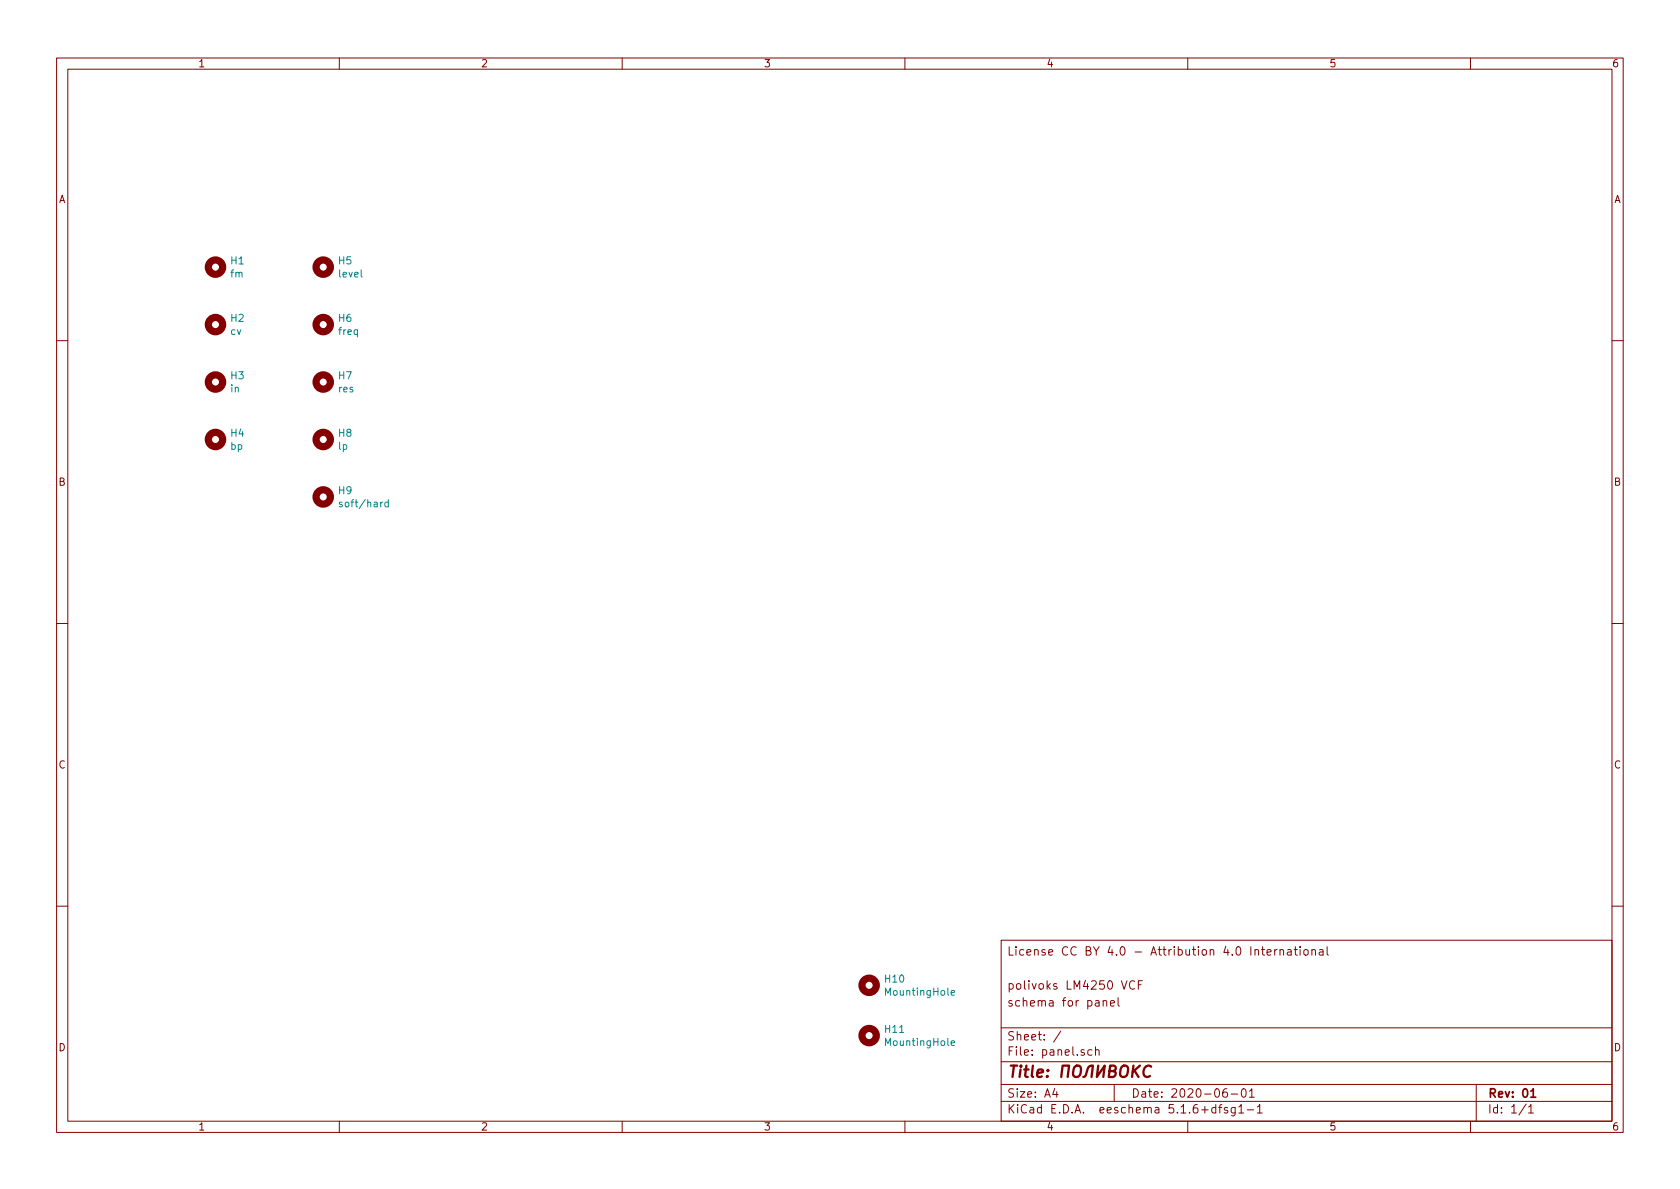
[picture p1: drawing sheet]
<svg xmlns="http://www.w3.org/2000/svg" width="297mm" height="210mm" viewBox="0 0 297 210" stroke-linecap="round" stroke-linejoin="round" font-family="sans-serif">
<g fill="none" stroke="#840000" stroke-width=".18">
<path d="M10 10.3h277v189.9h-277zM12 12.2h273v186.1h-273zM60 10.3v1.9M110 10.3v1.9M160 10.3v1.9M210 10.3v1.9M260 10.3v1.9M10 60.2h2M285 60.2h2M10 110.3h2M285 110.3h2M10 160.2h2"/>
<path d="M177 166.3h108v32h-108zM195 177.1l.3-.2 .3 .1 .1 .9M195 176.9v1M196.3 177.4l.8-.1-.1-.3-.5-.1-.2 .2 .1 .7h.6M197.7 176.4v1.3l.2 .2M198.3 173.4l.5 1.5 .5-1.5M200.6 173.6a.59 .59 0 0 0-.7 0 .59 .59 0 0 0-.2 .7 .56 .56 0 0 0 .3 .6 .56 .56 0 0 0 .6-.1M201.3 174.1h.5M202 173.4h-.7v1.5M223 167.9h.6M223.2 167.4v1.3l.4 .2M224 168.4l.7-.1v-.3l-.5-.1-.2 .2 .1 .7h.6"/>
<path d="M225.4 167.9v1M225.8 167.9l-.4 .3M226.3 168l.2-.1 .4 .1v.9M226.3 167.9v1M227.7 168h.5l.1 .9M228.3 168.3h-.5l-.2 .2 .2 .4 .5-.1M228.8 167.9h.6M229 167.4v1.3l.4 .2M229.9 167.4v.2M229.9 167.9v1M230.6 168l.2-.1 .4 .1v.8l-.2 .1-.4-.1zM232 168l.2-.1 .3 .1 .1 .9"/>
<path d="M232 167.9v1M233.3 168h.6v.9M233.9 168.3h-.4l-.3 .2 .3 .4 .4-.1M234.6 167.4v1.3l.3 .2M285 160.2h2M60 198.3v1.9M110 198.3v1.9M160 198.3v1.9M177 194.8h108M177 191.8h108M177 187.8h108M177 181.8h108"/>
<path d="M186.5 192.5l-.4 1h1M186.8 193v1M187.6 182.3l-1.3 2M193.1 185.7l-.5-.1-.3 .3 .1 .6 .2 .1 .5-.1M193.7 185.7l.2-.1 .4 .1v.9M193.7 185.1v1.5M197 191.8v3M210 198.3v1.9M215 195.9l-.5-.1-.3 .3 .1 .6 .2 .1 .5-.1M215 195.3v1.5M215.5 195.8h.5M216 195.3l-.3 .2v1.3"/>
<path d="M216.9 192.5a.62 .62 0 0 0-.7 .7l.1 .7 .2 .1 .5-.1v-.5l-.1-.2-.4-.1-.3 .3M217 195.9l-.3-.1-.2 .2v.3l.5 .1v.3h-.5M217.7 193.5h1.1M218.4 195.8v1.2l-.3 .3h-.3M218.4 195.9l-.4-.1-.3 .3 .1 .6h.6M219 195.8l.5-.5v1.5M219 196.8h.9M219.6 192.7l.4-.2a.94 .94 0 0 1 0 1.5 .82 .82 0 0 1-.4-1.3zM220.5 196.3h1.2M220.9 193l.4-.5v1.5M220.9 194h.9M222.3 195.8l.4-.5v1.5"/>
<path d="M222.3 196.8h.9M260 198.3v1.9M261 191.8v6.5M269.8 195.2l-1.2 2M270.3 195.8l.4-.5v1.5M270.3 196.8h.8"/>
</g>
<path d="M270.7 193l.4-.5v1.5M270.7 194h.8" fill="none" stroke="#840000" stroke-width=".3"/>
<path d="M187.6 190.4l.3-2h1.1l-.2 2M189.9 188.7a.67 .67 0 0 1 1.2 0 1.43 1.43 0 0 1-.6 1.7l-.6-.1a1.41 1.41 0 0 1 0-1.6zM191.5 190.4l.5-.2 .3-1.2a.8 .8 0 0 1 .9-.6l-.2 2M194.2 188.4l-.3 2 1.4-2-.2 2M196.2 189.4l.9-.1a.47 .47 0 0 0 .2-.5 .47 .47 0 0 0-.3-.4h-.7l-.3 2h.8a.53 .53 0 0 0 .5-.5 .53 .53 0 0 0-.5-.5M198.3 188.7a.66 .66 0 0 1 1.1 0 1.49 1.49 0 0 1-.6 1.7l-.6-.1a1.49 1.49 0 0 1 .1-1.6zM200.4 188.4l-.2 2M200.6 189.3l.7 1.1M201.5 188.4l-1.2 1.2M203.5 188.6a.89 .89 0 0 0-1 0 .89 .89 0 0 0-.3 1 .71 .71 0 0 0 .3 .8 .71 .71 0 0 0 .8-.1" fill="none" stroke="#840000" stroke-width=".41"/>
<g fill="none" stroke="#840000" stroke-width="1.3">
<circle cx="38.1" cy="47.2" r="1.27"/>
<circle cx="38.1" cy="57.4" r="1.27"/>
<circle cx="57.1" cy="57.4" r="1.27"/>
<circle cx="57.1" cy="47.2" r="1.27"/>
<circle cx="38.1" cy="67.6" r="1.27"/>
<circle cx="38.1" cy="77.7" r="1.27"/>
<circle cx="57.1" cy="67.6" r="1.27"/>
<circle cx="57.1" cy="77.7" r="1.27"/>
<circle cx="57.1" cy="87.9" r="1.27"/>
<circle cx="153.7" cy="174.2" r="1.27"/>
<circle cx="153.7" cy="183.1" r="1.27"/>
</g>
<path d="M60.5 88.8h-.3l-.2 .2v.1l.5 .2v.3h-.5M68.7 88.8h-.4l-.3 .2 .2 .6h.5M68.7 88.4v1.2M168.2 175.6l.6-.1-.1-.3h-.3l-.2 .1v.6h.5M168.2 184.4l.6-.1-.1-.2-.3-.1-.2 .2v.6h.5" fill="none" stroke="#008484" stroke-width=".18"/>
<text font-size="2.8" fill="#840000" x="178" y="190.5">Title:</text>
<g font-size="2.1" fill="#840000">
<text x="178" y="169">License CC BY 4.0 - Attribution 4.0 International</text>
<text x="178" y="178">schema for panel</text>
<text x="178" y="175">polivoks LM4250 VCF</text>
<text x="178" y="184">Sheet: /</text>
<text x="178" y="186.7">File: panel.sch</text>
<text x="178" y="196.9">KiCad E.D.A. eeschema 5.1.6+dfsg1-1</text>
<text x="178" y="194.1">Size: A4</text>
<text x="200" y="194.1">Date: 2020-06-01</text>
<text x="263" y="194.1">Rev: 01</text>
<text x="263" y="196.9">Id: 1/1</text>
</g>
<g font-size="1.8" fill="#840000">
<text x="35" y="11.9">1</text>
<text x="85" y="11.9">2</text>
<text x="135" y="11.9">3</text>
<text x="185" y="11.9">4</text>
<text x="235" y="11.9">5</text>
<text x="285" y="11.9">6</text>
<text x="10.4" y="35.9">A</text>
<text x="285.4" y="35.9">A</text>
<text x="10.4" y="85.9">B</text>
<text x="285.4" y="85.9">B</text>
<text x="10.4" y="135.9">C</text>
<text x="285.4" y="135.9">C</text>
<text x="10.4" y="185.9">D</text>
<text x="285.4" y="185.9">D</text>
<text x="35" y="199.9">1</text>
<text x="85" y="199.9">2</text>
<text x="135" y="199.9">3</text>
<text x="185" y="199.9">4</text>
<text x="235" y="199.9">5</text>
<text x="285" y="199.9">6</text>
</g>
<g font-size="1.8" fill="#008484">
<text x="40.9" y="46.8">H1</text>
<text x="59.9" y="46.8">H5</text>
<text x="40.8" y="49.1">fm</text>
<text x="60" y="49.1">level</text>
<text x="40.8" y="59.2">cv</text>
<text x="40.9" y="56.9">H2</text>
<text x="59.9" y="56.9">H6</text>
<text x="60" y="59.2">freq</text>
<text x="40.8" y="69.4">in</text>
<text x="40.9" y="67.1">H3</text>
<text x="59.9" y="69.4">res</text>
<text x="59.9" y="67.1">H7</text>
<text x="40.9" y="77.2">H4</text>
<text x="59.9" y="77.2">H8</text>
<text x="40.8" y="79.5">bp</text>
<text x="59.9" y="79.5">lp</text>
<text x="59.9" y="87.4">H9</text>
<text x="60.6" y="89.7">soft/hard</text>
<text x="156.5" y="173.8">H10</text>
<text x="156.8" y="176.1">MountingHole</text>
<text x="156.5" y="182.6">H11</text>
<text x="156.8" y="185">MountingHole</text>
</g>
</svg>
